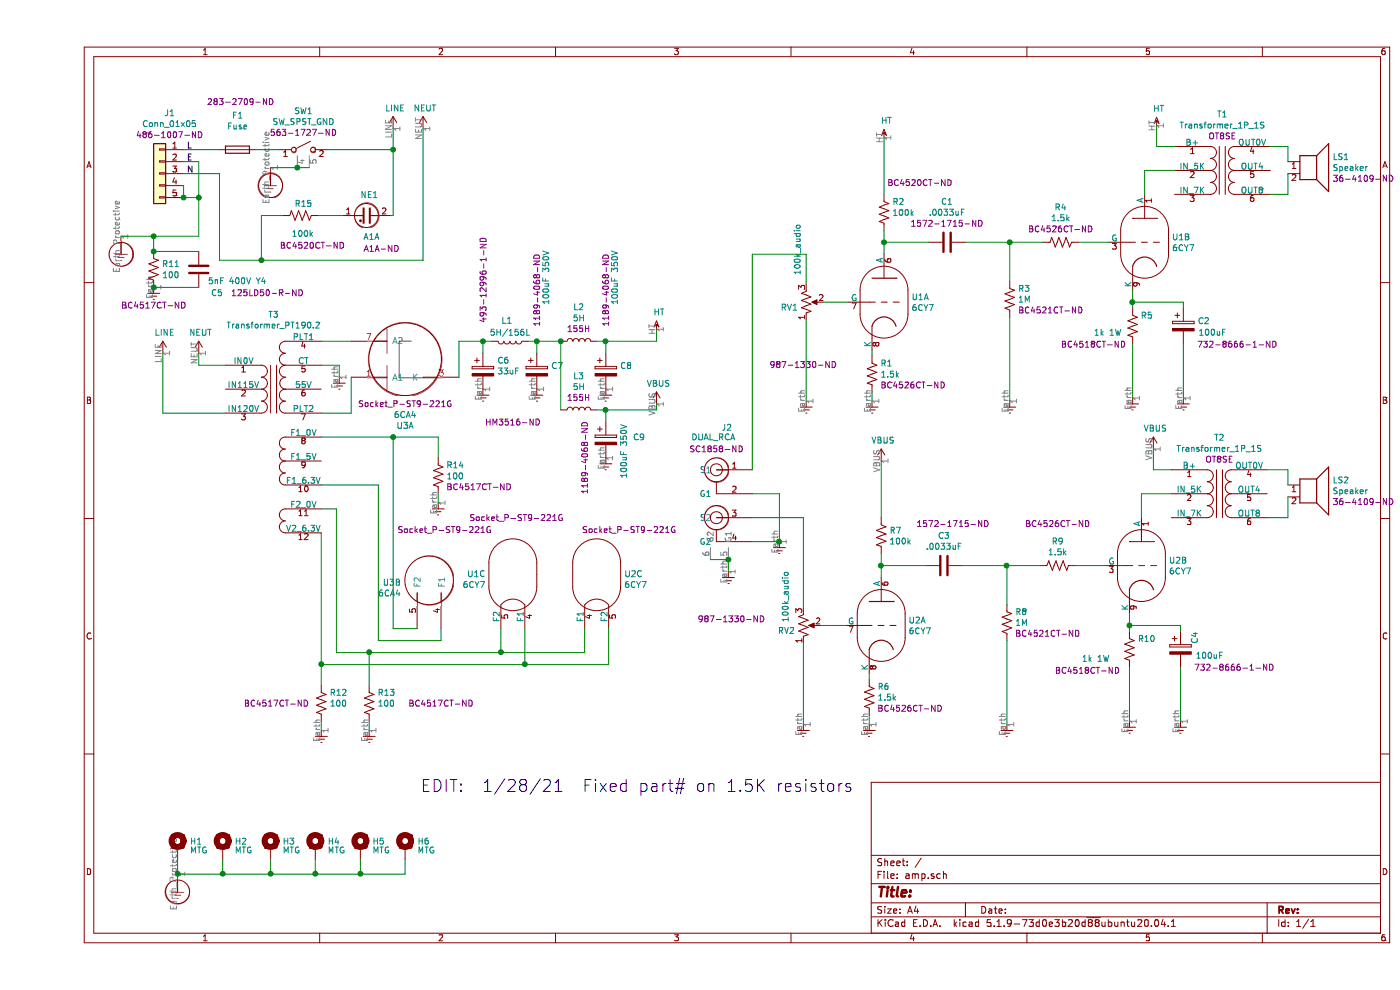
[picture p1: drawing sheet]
EESchema Schematic File Version 4
EELAYER 30 0
EELAYER END
$Descr A4 11693 8268
encoding utf-8
Sheet 1 1
Title ""
Date ""
Rev ""
Comp ""
Comment1 ""
Comment2 ""
Comment3 ""
Comment4 ""
$EndDescr
$Comp
L my_tubes:6CY7 U1
U 1 1
P 7075 2525
F 0 "U1" H 7303 2571 50  0000 L CNN
F 1 "6CY7" H 7303 2480 50  0000 L CNN
F 2 "Valve:Valve_Noval_P" H 7345 2125 50  0001 C CNN
F 3 "" H 7075 2525 50  0001 C CNN
	1    7075 2525
	1    0    0    -1  
$EndComp
$Comp
L my_tubes:6CY7 U1
U 3 1
P 3975 4800
F 0 "U1" H 4203 4808 50  0000 L CNN
F 1 "6CY7" H 4203 4717 50  0000 L CNN
F 2 "Valve:Valve_Noval_P" H 4245 4400 50  0001 C CNN
F 3 "" H 3975 4800 50  0001 C CNN
F 4 "Socket_P-ST9-221G" H 3550 5275 50  0000 L CNN "CatNo"
F 5 "AES" H 3975 4800 50  0001 C CNN "Vendor"
	3    3975 4800
	-1   0    0    -1  
$EndComp
$Comp
L Device:R_POT_US RV1
U 1 1
P 6425 2525
F 0 "RV1" H 6357 2571 50  0000 R CNN
F 1 "100k_audio" V 6350 2300 50  0000 R CNN
F 2 "POT:P260P-D1BS3CA" H 6425 2525 50  0001 C CNN
F 3 "~" H 6425 2525 50  0001 C CNN
F 4 "987-1330-ND" H 6400 3050 50  0000 C CNN "CatNo"
F 5 "DigiKey" H 6425 2525 50  0001 C CNN "Vendor"
	1    6425 2525
	1    0    0    1   
$EndComp
Wire Wire Line
	6575 2525 6775 2525
Wire Wire Line
	6425 2125 6425 2375
$Comp
L Device:R_US R1
U 1 1
P 6975 3125
F 0 "R1" H 7043 3216 50  0000 L CNN
F 1 "1.5k" H 7043 3125 50  0000 L CNN
F 2 "Resistor_THT:R_Axial_DIN0414_L11.9mm_D4.5mm_P15.24mm_Horizontal" V 7015 3115 50  0001 C CNN
F 3 "~" H 6975 3125 50  0001 C CNN
F 4 "BC4526CT-ND" H 7043 3034 50  0000 L CNN "CatNo"
F 5 "DigiKey" H 6975 3125 50  0001 C CNN "Vendor"
	1    6975 3125
	1    0    0    -1  
$EndComp
Wire Wire Line
	6975 2975 6975 2925
$Comp
L power:Earth #PWR03
U 1 1
P 6975 3350
F 0 "#PWR03" H 6975 3100 50  0001 C CNN
F 1 "Earth" H 6975 3200 50  0001 C CNN
F 2 "" H 6975 3350 50  0001 C CNN
F 3 "~" H 6975 3350 50  0001 C CNN
	1    6975 3350
	1    0    0    -1  
$EndComp
$Comp
L power:Earth #PWR02
U 1 1
P 6425 3350
F 0 "#PWR02" H 6425 3100 50  0001 C CNN
F 1 "Earth" H 6425 3200 50  0001 C CNN
F 2 "" H 6425 3350 50  0001 C CNN
F 3 "~" H 6425 3350 50  0001 C CNN
	1    6425 3350
	1    0    0    -1  
$EndComp
$Comp
L Device:R_US R2
U 1 1
P 7075 1775
F 0 "R2" H 7143 1866 50  0000 L CNN
F 1 "100k" H 7143 1775 50  0000 L CNN
F 2 "Resistor_THT:R_Axial_DIN0414_L11.9mm_D4.5mm_P15.24mm_Horizontal" V 7115 1765 50  0001 C CNN
F 3 "~" H 7075 1775 50  0001 C CNN
F 4 "BC4520CT-ND" H 7100 2025 50  0000 L CNN "CatNo"
F 5 "DigiKey" H 7075 1775 50  0001 C CNN "Vendor"
	1    7075 1775
	1    0    0    -1  
$EndComp
Wire Wire Line
	7075 1925 7075 2025
Wire Wire Line
	7075 1625 7075 1150
$Comp
L Device:C C1
U 1 1
P 7600 2025
F 0 "C1" V 7258 2025 50  0000 C CNN
F 1 ".0033uF" V 7349 2025 50  0000 C CNN
F 2 "Capacitor_THT:C_Axial_L17.0mm_D6.5mm_P20.00mm_Horizontal" H 7638 1875 50  0001 C CNN
F 3 "~" H 7600 2025 50  0001 C CNN
F 4 "1572-1715-ND" V 7440 2025 50  0000 C CNN "CatNo"
F 5 "DigiKey" V 7600 2025 50  0001 C CNN "Vendor"
	1    7600 2025
	0    1    1    0   
$EndComp
Wire Wire Line
	7450 2025 7075 2025
Connection ~ 7075 2025
Wire Wire Line
	7075 2025 7075 2125
$Comp
L Device:R_US R3
U 1 1
P 8125 2500
F 0 "R3" H 8193 2591 50  0000 L CNN
F 1 "1M" H 8193 2500 50  0000 L CNN
F 2 "Resistor_THT:R_Axial_DIN0414_L11.9mm_D4.5mm_P15.24mm_Horizontal" V 8165 2490 50  0001 C CNN
F 3 "~" H 8125 2500 50  0001 C CNN
F 4 "BC4521CT-ND" H 8193 2409 50  0000 L CNN "CatNo"
F 5 "DigiKey" H 8125 2500 50  0001 C CNN "Vendor"
	1    8125 2500
	1    0    0    -1  
$EndComp
$Comp
L Device:R_US R4
U 1 1
P 8550 2025
F 0 "R4" V 8255 2025 50  0000 C CNN
F 1 "1.5k" V 8346 2025 50  0000 C CNN
F 2 "Resistor_THT:R_Axial_DIN0414_L11.9mm_D4.5mm_P15.24mm_Horizontal" V 8590 2015 50  0001 C CNN
F 3 "~" H 8550 2025 50  0001 C CNN
F 4 "BC4526CT-ND" V 8437 2025 50  0000 C CNN "CatNo"
F 5 "DigiKey" V 8550 2025 50  0001 C CNN "Vendor"
	1    8550 2025
	0    1    1    0   
$EndComp
Wire Wire Line
	7750 2025 8125 2025
Wire Wire Line
	8125 2350 8125 2025
Connection ~ 8125 2025
Wire Wire Line
	8125 2025 8400 2025
Wire Wire Line
	8125 2650 8125 3350
$Comp
L power:Earth #PWR05
U 1 1
P 8125 3350
F 0 "#PWR05" H 8125 3100 50  0001 C CNN
F 1 "Earth" H 8125 3200 50  0001 C CNN
F 2 "" H 8125 3350 50  0001 C CNN
F 3 "~" H 8125 3350 50  0001 C CNN
	1    8125 3350
	1    0    0    -1  
$EndComp
Wire Wire Line
	8950 2025 8700 2025
$Comp
L Device:R_US R5
U 1 1
P 9150 2725
F 0 "R5" H 9218 2816 50  0000 L CNN
F 1 "1k 1W" H 8825 2675 50  0000 L CNN
F 2 "Resistor_THT:R_Axial_DIN0414_L11.9mm_D4.5mm_P15.24mm_Horizontal" V 9190 2715 50  0001 C CNN
F 3 "~" H 9150 2725 50  0001 C CNN
F 4 "BC4518CT-ND" H 8550 2575 50  0000 L CNN "CatNo"
F 5 "DigiKey" H 9150 2725 50  0001 C CNN "Vendor"
	1    9150 2725
	1    0    0    -1  
$EndComp
Wire Wire Line
	9150 2575 9150 2525
$Comp
L power:Earth #PWR06
U 1 1
P 9150 3325
F 0 "#PWR06" H 9150 3075 50  0001 C CNN
F 1 "Earth" H 9150 3175 50  0001 C CNN
F 2 "" H 9150 3325 50  0001 C CNN
F 3 "~" H 9150 3325 50  0001 C CNN
	1    9150 3325
	1    0    0    -1  
$EndComp
Wire Wire Line
	9150 3325 9150 2875
Wire Wire Line
	6425 3350 6425 2675
Wire Wire Line
	6975 3350 6975 3275
Wire Wire Line
	9575 2575 9575 2525
Wire Wire Line
	9575 2525 9150 2525
Connection ~ 9150 2525
Wire Wire Line
	9150 2525 9150 2425
$Comp
L power:Earth #PWR07
U 1 1
P 9575 3325
F 0 "#PWR07" H 9575 3075 50  0001 C CNN
F 1 "Earth" H 9575 3175 50  0001 C CNN
F 2 "" H 9575 3325 50  0001 C CNN
F 3 "~" H 9575 3325 50  0001 C CNN
	1    9575 3325
	1    0    0    -1  
$EndComp
Wire Wire Line
	9575 3325 9575 2875
$Comp
L my_tubes:Transformer_1P_SS T1
U 1 1
P 9900 1425
F 0 "T1" H 9900 1896 50  0000 C CNN
F 1 "Transformer_1P_1S" H 9900 1805 50  0000 C CNN
F 2 "OT8SE:OT8SE" H 9900 1425 50  0001 C CNN
F 3 "~" H 9900 1425 50  0001 C CNN
F 4 "OT8SE" H 9900 1714 50  0000 C CNN "CatNo"
	1    9900 1425
	1    0    0    -1  
$EndComp
Wire Wire Line
	9500 1225 9350 1225
Wire Wire Line
	9350 1225 9350 1050
$Comp
L power:HT #PWR08
U 1 1
P 9350 1050
F 0 "#PWR08" H 9350 1170 50  0001 C CNN
F 1 "HT" H 9370 1193 50  0000 C CNN
F 2 "" H 9350 1050 50  0001 C CNN
F 3 "" H 9350 1050 50  0001 C CNN
	1    9350 1050
	1    0    0    -1  
$EndComp
$Comp
L power:HT #PWR04
U 1 1
P 7075 1150
F 0 "#PWR04" H 7075 1270 50  0001 C CNN
F 1 "HT" H 7095 1293 50  0000 C CNN
F 2 "" H 7075 1150 50  0001 C CNN
F 3 "" H 7075 1150 50  0001 C CNN
	1    7075 1150
	1    0    0    -1  
$EndComp
$Comp
L Device:Speaker LS1
U 1 1
P 10650 1350
F 0 "LS1" H 10820 1391 50  0000 L CNN
F 1 "Speaker" H 10820 1300 50  0000 L CNN
F 2 "BindingPost:Keystone_4109" H 10650 1150 50  0001 C CNN
F 3 "~" H 10640 1300 50  0001 C CNN
F 4 "36-4109-ND" H 10820 1209 50  0000 L CNN "CatNo"
F 5 "DigiKey" H 10650 1350 50  0001 C CNN "Vendor"
	1    10650 1350
	1    0    0    -1  
$EndComp
Wire Wire Line
	10300 1225 10450 1225
Wire Wire Line
	10450 1225 10450 1350
Wire Wire Line
	10300 1625 10450 1625
Wire Wire Line
	10450 1625 10450 1450
$Comp
L my_tubes:6CY7 U1
U 2 1
P 9250 2025
F 0 "U1" H 9478 2071 50  0000 L CNN
F 1 "6CY7" H 9478 1980 50  0000 L CNN
F 2 "Valve:Valve_Noval_P" H 9520 1625 50  0001 C CNN
F 3 "" H 9250 2025 50  0001 C CNN
	2    9250 2025
	1    0    0    -1  
$EndComp
Wire Wire Line
	9250 1625 9250 1425
Wire Wire Line
	9250 1425 9500 1425
$Comp
L my_tubes:6CY7 U2
U 1 1
P 7050 5225
F 0 "U2" H 7278 5271 50  0000 L CNN
F 1 "6CY7" H 7278 5180 50  0000 L CNN
F 2 "Valve:Valve_Noval_P" H 7320 4825 50  0001 C CNN
F 3 "" H 7050 5225 50  0001 C CNN
	1    7050 5225
	1    0    0    -1  
$EndComp
$Comp
L Device:R_POT_US RV2
U 1 1
P 6400 5225
F 0 "RV2" H 6332 5271 50  0000 R CNN
F 1 "100k_audio" V 6250 5200 50  0000 R CNN
F 2 "POT:P260P-D1BS3CA" H 6400 5225 50  0001 C CNN
F 3 "~" H 6400 5225 50  0001 C CNN
F 4 "987-1330-ND" H 5800 5175 50  0000 C CNN "CatNo"
F 5 "DigiKey" H 6400 5225 50  0001 C CNN "Vendor"
	1    6400 5225
	1    0    0    1   
$EndComp
Wire Wire Line
	6550 5225 6750 5225
$Comp
L Device:R_US R6
U 1 1
P 6950 5825
F 0 "R6" H 7018 5916 50  0000 L CNN
F 1 "1.5k" H 7018 5825 50  0000 L CNN
F 2 "Resistor_THT:R_Axial_DIN0414_L11.9mm_D4.5mm_P15.24mm_Horizontal" V 6990 5815 50  0001 C CNN
F 3 "~" H 6950 5825 50  0001 C CNN
F 4 "BC4526CT-ND" H 7018 5734 50  0000 L CNN "CatNo"
F 5 "DigiKey" H 6950 5825 50  0001 C CNN "Vendor"
	1    6950 5825
	1    0    0    -1  
$EndComp
Wire Wire Line
	6950 5675 6950 5625
$Comp
L power:Earth #PWR011
U 1 1
P 6950 6050
F 0 "#PWR011" H 6950 5800 50  0001 C CNN
F 1 "Earth" H 6950 5900 50  0001 C CNN
F 2 "" H 6950 6050 50  0001 C CNN
F 3 "~" H 6950 6050 50  0001 C CNN
	1    6950 6050
	1    0    0    -1  
$EndComp
$Comp
L power:Earth #PWR010
U 1 1
P 6400 6050
F 0 "#PWR010" H 6400 5800 50  0001 C CNN
F 1 "Earth" H 6400 5900 50  0001 C CNN
F 2 "" H 6400 6050 50  0001 C CNN
F 3 "~" H 6400 6050 50  0001 C CNN
	1    6400 6050
	1    0    0    -1  
$EndComp
$Comp
L Device:R_US R7
U 1 1
P 7050 4475
F 0 "R7" H 7118 4521 50  0000 L CNN
F 1 "100k" H 7118 4430 50  0000 L CNN
F 2 "Resistor_THT:R_Axial_DIN0414_L11.9mm_D4.5mm_P15.24mm_Horizontal" V 7090 4465 50  0001 C CNN
F 3 "~" H 7050 4475 50  0001 C CNN
F 4 "BC4520CT-ND" H 7050 4475 50  0001 C CNN "CatNo"
	1    7050 4475
	1    0    0    -1  
$EndComp
Wire Wire Line
	7050 4625 7050 4725
Wire Wire Line
	7050 4325 7050 3850
$Comp
L Device:C C3
U 1 1
P 7575 4725
F 0 "C3" V 7323 4725 50  0000 C CNN
F 1 ".0033uF" V 7414 4725 50  0000 C CNN
F 2 "Capacitor_THT:C_Axial_L17.0mm_D6.5mm_P20.00mm_Horizontal" H 7613 4575 50  0001 C CNN
F 3 "~" H 7575 4725 50  0001 C CNN
F 4 "1572-1715-ND" V 7225 4800 50  0000 C CNN "CatNo"
F 5 "DigiKey" V 7575 4725 50  0001 C CNN "Vendor"
	1    7575 4725
	0    1    1    0   
$EndComp
Wire Wire Line
	7425 4725 7050 4725
Connection ~ 7050 4725
Wire Wire Line
	7050 4725 7050 4825
$Comp
L Device:R_US R8
U 1 1
P 8100 5200
F 0 "R8" H 8168 5291 50  0000 L CNN
F 1 "1M" H 8168 5200 50  0000 L CNN
F 2 "Resistor_THT:R_Axial_DIN0414_L11.9mm_D4.5mm_P15.24mm_Horizontal" V 8140 5190 50  0001 C CNN
F 3 "~" H 8100 5200 50  0001 C CNN
F 4 "BC4521CT-ND" H 8168 5109 50  0000 L CNN "CatNo"
F 5 "DigiKey" H 8100 5200 50  0001 C CNN "Vendor"
	1    8100 5200
	1    0    0    -1  
$EndComp
$Comp
L Device:R_US R9
U 1 1
P 8525 4725
F 0 "R9" V 8320 4725 50  0000 C CNN
F 1 "1.5k" V 8411 4725 50  0000 C CNN
F 2 "Resistor_THT:R_Axial_DIN0414_L11.9mm_D4.5mm_P15.24mm_Horizontal" V 8565 4715 50  0001 C CNN
F 3 "~" H 8525 4725 50  0001 C CNN
F 4 "BC4526CT-ND" V 8175 4725 50  0000 C CNN "CatNo"
	1    8525 4725
	0    1    1    0   
$EndComp
Wire Wire Line
	7725 4725 8100 4725
Wire Wire Line
	8100 5050 8100 4725
Connection ~ 8100 4725
Wire Wire Line
	8100 4725 8375 4725
Wire Wire Line
	8100 5350 8100 6050
$Comp
L power:Earth #PWR013
U 1 1
P 8100 6050
F 0 "#PWR013" H 8100 5800 50  0001 C CNN
F 1 "Earth" H 8100 5900 50  0001 C CNN
F 2 "" H 8100 6050 50  0001 C CNN
F 3 "~" H 8100 6050 50  0001 C CNN
	1    8100 6050
	1    0    0    -1  
$EndComp
Wire Wire Line
	8925 4725 8675 4725
$Comp
L Device:R_US R10
U 1 1
P 9125 5425
F 0 "R10" H 9193 5516 50  0000 L CNN
F 1 "1k 1W" H 8725 5350 50  0000 L CNN
F 2 "Resistor_THT:R_Axial_DIN0414_L11.9mm_D4.5mm_P15.24mm_Horizontal" V 9165 5415 50  0001 C CNN
F 3 "~" H 9125 5425 50  0001 C CNN
F 4 "BC4518CT-ND" H 8500 5250 50  0000 L CNN "CatNo"
F 5 "DigiKey" H 9125 5425 50  0001 C CNN "Vendor"
	1    9125 5425
	1    0    0    -1  
$EndComp
Wire Wire Line
	9125 5275 9125 5225
$Comp
L power:Earth #PWR014
U 1 1
P 9125 6025
F 0 "#PWR014" H 9125 5775 50  0001 C CNN
F 1 "Earth" H 9125 5875 50  0001 C CNN
F 2 "" H 9125 6025 50  0001 C CNN
F 3 "~" H 9125 6025 50  0001 C CNN
	1    9125 6025
	1    0    0    -1  
$EndComp
Wire Wire Line
	9125 6025 9125 5575
Wire Wire Line
	6400 6050 6400 5375
Wire Wire Line
	6950 6050 6950 5975
Wire Wire Line
	9550 5275 9550 5225
Wire Wire Line
	9550 5225 9125 5225
Connection ~ 9125 5225
Wire Wire Line
	9125 5225 9125 5125
$Comp
L power:Earth #PWR016
U 1 1
P 9550 6025
F 0 "#PWR016" H 9550 5775 50  0001 C CNN
F 1 "Earth" H 9550 5875 50  0001 C CNN
F 2 "" H 9550 6025 50  0001 C CNN
F 3 "~" H 9550 6025 50  0001 C CNN
	1    9550 6025
	1    0    0    -1  
$EndComp
Wire Wire Line
	9550 6025 9550 5575
$Comp
L my_tubes:Transformer_1P_SS T2
U 1 1
P 9875 4125
F 0 "T2" H 9875 4596 50  0000 C CNN
F 1 "Transformer_1P_1S" H 9875 4505 50  0000 C CNN
F 2 "OT8SE:OT8SE" H 9875 4125 50  0001 C CNN
F 3 "~" H 9875 4125 50  0001 C CNN
F 4 "OT8SE" H 9875 4414 50  0000 C CNN "CatNo"
	1    9875 4125
	1    0    0    -1  
$EndComp
Wire Wire Line
	9475 3925 9325 3925
Wire Wire Line
	9325 3925 9325 3750
$Comp
L Device:Speaker LS2
U 1 1
P 10650 4050
F 0 "LS2" H 10820 4091 50  0000 L CNN
F 1 "Speaker" H 10820 4000 50  0000 L CNN
F 2 "BindingPost:Keystone_4109" H 10650 3850 50  0001 C CNN
F 3 "~" H 10640 4000 50  0001 C CNN
F 4 "36-4109-ND" H 10820 3909 50  0000 L CNN "CatNo"
F 5 "DigiKey" H 10650 4050 50  0001 C CNN "Vendor"
	1    10650 4050
	1    0    0    -1  
$EndComp
Wire Wire Line
	10275 3925 10450 3925
Wire Wire Line
	10450 3925 10450 4050
Wire Wire Line
	10275 4325 10450 4325
Wire Wire Line
	10450 4325 10450 4150
$Comp
L my_tubes:6CY7 U2
U 2 1
P 9225 4725
F 0 "U2" H 9453 4771 50  0000 L CNN
F 1 "6CY7" H 9453 4680 50  0000 L CNN
F 2 "Valve:Valve_Noval_P" H 9495 4325 50  0001 C CNN
F 3 "" H 9225 4725 50  0001 C CNN
	2    9225 4725
	1    0    0    -1  
$EndComp
Wire Wire Line
	9225 4325 9225 4125
Wire Wire Line
	9225 4125 9475 4125
$Comp
L my_tubes:6CY7 U2
U 3 1
P 4675 4800
F 0 "U2" H 4903 4808 50  0000 L CNN
F 1 "6CY7" H 4903 4717 50  0000 L CNN
F 2 "Valve:Valve_Noval_P" H 4945 4400 50  0001 C CNN
F 3 "" H 4675 4800 50  0001 C CNN
F 4 "Socket_P-ST9-221G" H 4550 5175 50  0000 L CNN "CatNo"
F 5 "AES" H 4675 4800 50  0001 C CNN "Vendor"
	3    4675 4800
	1    0    0    -1  
$EndComp
$Comp
L power:VBUS #PWR028
U 1 1
P 7050 3850
F 0 "#PWR028" H 7050 3700 50  0001 C CNN
F 1 "VBUS" H 7065 4023 50  0000 C CNN
F 2 "" H 7050 3850 50  0001 C CNN
F 3 "" H 7050 3850 50  0001 C CNN
	1    7050 3850
	1    0    0    -1  
$EndComp
$Comp
L power:VBUS #PWR029
U 1 1
P 9325 3750
F 0 "#PWR029" H 9325 3600 50  0001 C CNN
F 1 "VBUS" H 9340 3923 50  0000 C CNN
F 2 "" H 9325 3750 50  0001 C CNN
F 3 "" H 9325 3750 50  0001 C CNN
	1    9325 3750
	1    0    0    -1  
$EndComp
$Comp
L my_tubes:6CA4 U3
U 1 1
P 2525 3150
F 0 "U3" H 3075 3559 50  0000 C CNN
F 1 "6CA4" H 3075 3468 50  0000 C CNN
F 2 "Valve:Valve_Noval_P" H 2625 3150 50  0001 C CNN
F 3 "" H 2625 3150 50  0001 C CNN
F 4 "Socket_P-ST9-221G" H 3075 3377 50  0000 C CNN "CatNo"
F 5 "AES" H 2525 3150 50  0001 C CNN "Vendor"
	1    2525 3150
	1    0    0    1   
$EndComp
$Comp
L my_tubes:6CA4 U3
U 2 1
P 3775 5050
F 0 "U3" H 4509 5236 50  0000 L CNN
F 1 "6CA4" H 4509 5145 50  0000 L CNN
F 2 "Valve:Valve_Noval_P" H 3875 5050 50  0001 C CNN
F 3 "" H 3875 5050 50  0001 C CNN
F 4 "Socket_P-ST9-221G" H 3750 5675 50  0000 L CNN "CatNo"
	2    3775 5050
	-1   0    0    -1  
$EndComp
$Comp
L Device:L L1
U 1 1
P 3950 2850
F 0 "L1" V 3775 2825 50  0000 C CNN
F 1 "5H/156L" V 3875 2850 50  0000 C CNN
F 2 "Hammond-L:156L" H 3950 2850 50  0001 C CNN
F 3 "~" H 3950 2850 50  0001 C CNN
F 4 "HM3516-ND" V 4625 2875 50  0000 C CNN "CatNo"
F 5 "DigiKey" V 3950 2850 50  0001 C CNN "Vendor"
	1    3950 2850
	0    1    1    0   
$EndComp
Wire Wire Line
	3725 2950 3725 2850
Wire Wire Line
	3725 2850 3800 2850
Wire Wire Line
	4100 2850 4175 2850
Wire Wire Line
	4175 2850 4175 2950
$Comp
L Device:L L2
U 1 1
P 4525 2850
F 0 "L2" V 4806 2850 50  0000 C CNN
F 1 "5H" V 4715 2850 50  0000 C CNN
F 2 "Hammond-L:155H" H 4525 2850 50  0001 C CNN
F 3 "~" H 4525 2850 50  0001 C CNN
F 4 "155H" V 4624 2850 50  0000 C CNN "CatNo"
	1    4525 2850
	0    -1   -1   0   
$EndComp
Wire Wire Line
	4675 2850 4750 2850
Wire Wire Line
	4750 2850 4750 2950
$Comp
L Device:L L3
U 1 1
P 4525 3425
F 0 "L3" V 4806 3425 50  0000 C CNN
F 1 "5H" V 4715 3425 50  0000 C CNN
F 2 "Hammond-L:155H" H 4525 3425 50  0001 C CNN
F 3 "~" H 4525 3425 50  0001 C CNN
F 4 "155H" V 4624 3425 50  0000 C CNN "CatNo"
	1    4525 3425
	0    -1   -1   0   
$EndComp
Wire Wire Line
	4675 3425 4750 3425
Wire Wire Line
	4750 3425 4750 3525
Wire Wire Line
	4175 2850 4375 2850
Connection ~ 4175 2850
Wire Wire Line
	4375 2850 4375 3425
Connection ~ 4375 2850
$Comp
L power:Earth #PWR023
U 1 1
P 4750 3250
F 0 "#PWR023" H 4750 3000 50  0001 C CNN
F 1 "Earth" H 4750 3100 50  0001 C CNN
F 2 "" H 4750 3250 50  0001 C CNN
F 3 "~" H 4750 3250 50  0001 C CNN
	1    4750 3250
	1    0    0    -1  
$EndComp
$Comp
L power:Earth #PWR024
U 1 1
P 4750 3825
F 0 "#PWR024" H 4750 3575 50  0001 C CNN
F 1 "Earth" H 4750 3675 50  0001 C CNN
F 2 "" H 4750 3825 50  0001 C CNN
F 3 "~" H 4750 3825 50  0001 C CNN
	1    4750 3825
	1    0    0    -1  
$EndComp
$Comp
L power:Earth #PWR022
U 1 1
P 4175 3250
F 0 "#PWR022" H 4175 3000 50  0001 C CNN
F 1 "Earth" H 4175 3100 50  0001 C CNN
F 2 "" H 4175 3250 50  0001 C CNN
F 3 "~" H 4175 3250 50  0001 C CNN
	1    4175 3250
	1    0    0    -1  
$EndComp
$Comp
L power:Earth #PWR021
U 1 1
P 3725 3250
F 0 "#PWR021" H 3725 3000 50  0001 C CNN
F 1 "Earth" H 3725 3100 50  0001 C CNN
F 2 "" H 3725 3250 50  0001 C CNN
F 3 "~" H 3725 3250 50  0001 C CNN
	1    3725 3250
	1    0    0    -1  
$EndComp
Wire Wire Line
	3525 2850 3725 2850
Connection ~ 3725 2850
$Comp
L power:HT #PWR025
U 1 1
P 5175 2750
F 0 "#PWR025" H 5175 2870 50  0001 C CNN
F 1 "HT" H 5195 2893 50  0000 C CNN
F 2 "" H 5175 2750 50  0001 C CNN
F 3 "" H 5175 2750 50  0001 C CNN
	1    5175 2750
	1    0    0    -1  
$EndComp
Wire Wire Line
	5175 2750 5175 2850
Wire Wire Line
	5175 2850 4750 2850
Connection ~ 4750 2850
$Comp
L power:VBUS #PWR026
U 1 1
P 5175 3375
F 0 "#PWR026" H 5175 3225 50  0001 C CNN
F 1 "VBUS" H 5190 3548 50  0000 C CNN
F 2 "" H 5175 3375 50  0001 C CNN
F 3 "" H 5175 3375 50  0001 C CNN
	1    5175 3375
	1    0    0    -1  
$EndComp
Wire Wire Line
	5175 3425 5175 3375
Wire Wire Line
	4775 5550 4775 5250
Wire Wire Line
	2500 5450 2775 5450
Wire Wire Line
	4575 5450 4575 5250
Wire Wire Line
	4075 5250 4075 5550
Connection ~ 4075 5550
Wire Wire Line
	4075 5550 4775 5550
Wire Wire Line
	3875 5250 3875 5450
Connection ~ 3875 5450
Wire Wire Line
	3875 5450 4575 5450
$Comp
L Device:R_US R12
U 1 1
P 2375 5875
F 0 "R12" H 2443 5966 50  0000 L CNN
F 1 "100" H 2443 5875 50  0000 L CNN
F 2 "Resistor_THT:R_Axial_DIN0414_L11.9mm_D4.5mm_P15.24mm_Horizontal" V 2415 5865 50  0001 C CNN
F 3 "~" H 2375 5875 50  0001 C CNN
F 4 "BC4517CT-ND" H 1725 5875 50  0000 L CNN "CatNo"
F 5 "DigiKey" H 2375 5875 50  0001 C CNN "Vendor"
	1    2375 5875
	1    0    0    -1  
$EndComp
$Comp
L power:Earth #PWR017
U 1 1
P 2375 6100
F 0 "#PWR017" H 2375 5850 50  0001 C CNN
F 1 "Earth" H 2375 5950 50  0001 C CNN
F 2 "" H 2375 6100 50  0001 C CNN
F 3 "~" H 2375 6100 50  0001 C CNN
	1    2375 6100
	1    0    0    -1  
$EndComp
Wire Wire Line
	2375 6100 2375 6025
$Comp
L Device:R_US R13
U 1 1
P 2775 5875
F 0 "R13" H 2843 5966 50  0000 L CNN
F 1 "100" H 2843 5875 50  0000 L CNN
F 2 "Resistor_THT:R_Axial_DIN0414_L11.9mm_D4.5mm_P15.24mm_Horizontal" V 2815 5865 50  0001 C CNN
F 3 "~" H 2775 5875 50  0001 C CNN
F 4 "BC4517CT-ND" H 3100 5875 50  0000 L CNN "CatNo"
	1    2775 5875
	1    0    0    -1  
$EndComp
$Comp
L power:Earth #PWR019
U 1 1
P 2775 6100
F 0 "#PWR019" H 2775 5850 50  0001 C CNN
F 1 "Earth" H 2775 5950 50  0001 C CNN
F 2 "" H 2775 6100 50  0001 C CNN
F 3 "~" H 2775 6100 50  0001 C CNN
	1    2775 6100
	1    0    0    -1  
$EndComp
Wire Wire Line
	2775 6100 2775 6025
Wire Wire Line
	2775 5725 2775 5450
Connection ~ 2775 5450
Wire Wire Line
	2375 5725 2375 5550
$Comp
L Device:Lamp_Neon NE1
U 1 1
P 2750 1800
F 0 "NE1" V 2575 1750 50  0000 L CNN
F 1 "A1A" V 2925 1775 50  0000 L CNN
F 2 "neon:A1A" V 2750 1900 50  0001 C CNN
F 3 "~" V 2750 1900 50  0001 C CNN
F 4 "A1A-ND" V 3025 1775 50  0000 L CNN "CatNo"
F 5 "DigiKey" H 2750 1800 50  0001 C CNN "Vendor"
	1    2750 1800
	0    1    1    0   
$EndComp
$Comp
L Device:Fuse F1
U 1 1
P 1675 1250
F 0 "F1" V 1388 1250 50  0000 C CNN
F 1 "Fuse" V 1479 1250 50  0000 C CNN
F 2 "HBH_fuse_holder:HBH-I-R" V 1605 1250 50  0001 C CNN
F 3 "~" H 1675 1250 50  0001 C CNN
F 4 "283-2709-ND" V 1275 1275 50  0000 C CNN "CatNo"
F 5 "DigiKey" V 1675 1250 50  0001 C CNN "Vendor"
	1    1675 1250
	0    1    1    0   
$EndComp
Wire Wire Line
	2425 1250 2975 1250
Wire Wire Line
	1525 2175 1525 1450
Wire Wire Line
	1525 1450 1225 1450
Wire Wire Line
	1225 1250 1525 1250
Wire Wire Line
	1225 1350 1350 1350
$Comp
L power:LINE #PWR018
U 1 1
P 2975 1075
F 0 "#PWR018" H 2975 925 50  0001 C CNN
F 1 "LINE" H 2990 1248 50  0000 C CNN
F 2 "" H 2975 1075 50  0001 C CNN
F 3 "" H 2975 1075 50  0001 C CNN
	1    2975 1075
	1    0    0    -1  
$EndComp
Wire Wire Line
	2975 1075 2975 1250
$Comp
L power:NEUT #PWR020
U 1 1
P 3225 1075
F 0 "#PWR020" H 3225 925 50  0001 C CNN
F 1 "NEUT" H 3240 1248 50  0000 C CNN
F 2 "" H 3225 1075 50  0001 C CNN
F 3 "" H 3225 1075 50  0001 C CNN
	1    3225 1075
	1    0    0    -1  
$EndComp
Wire Wire Line
	3225 1075 3225 2175
Wire Wire Line
	1575 3050 1350 3050
Wire Wire Line
	1350 3050 1350 2950
Wire Wire Line
	1575 3450 1050 3450
Wire Wire Line
	1050 3450 1050 2950
$Comp
L power:LINE #PWR09
U 1 1
P 1050 2950
F 0 "#PWR09" H 1050 2800 50  0001 C CNN
F 1 "LINE" H 1065 3123 50  0000 C CNN
F 2 "" H 1050 2950 50  0001 C CNN
F 3 "" H 1050 2950 50  0001 C CNN
	1    1050 2950
	1    0    0    -1  
$EndComp
$Comp
L power:NEUT #PWR012
U 1 1
P 1350 2950
F 0 "#PWR012" H 1350 2800 50  0001 C CNN
F 1 "NEUT" H 1365 3123 50  0000 C CNN
F 2 "" H 1350 2950 50  0001 C CNN
F 3 "" H 1350 2950 50  0001 C CNN
	1    1350 2950
	1    0    0    -1  
$EndComp
$Comp
L Device:C C5
U 1 1
P 1350 2250
F 0 "C5" H 1250 2450 50  0000 R CNN
F 1 "5nF 400V Y4" H 1275 2350 50  0000 R CNN
F 2 "Capacitor_THT:C_Disc_D11.0mm_W5.0mm_P10.00mm" H 1388 2100 50  0001 C CNN
F 3 "~" H 1350 2250 50  0001 C CNN
F 4 "125LD50-R-ND" H 775 2450 50  0000 C CNN "CatNo"
F 5 "DigiKey" H 1350 2250 50  0001 C CNN "Vendor"
	1    1350 2250
	-1   0    0    1   
$EndComp
$Comp
L Device:R_US R11
U 1 1
P 975 2250
F 0 "R11" H 1043 2296 50  0000 L CNN
F 1 "100" H 1043 2205 50  0000 L CNN
F 2 "Resistor_THT:R_Axial_DIN0414_L11.9mm_D4.5mm_P15.24mm_Horizontal" V 1015 2240 50  0001 C CNN
F 3 "~" H 975 2250 50  0001 C CNN
F 4 "BC4517CT-ND" H 975 1950 50  0000 C CNN "CatNo"
F 5 "DigiKey" H 975 2250 50  0001 C CNN "Vendor"
	1    975  2250
	1    0    0    -1  
$EndComp
Wire Wire Line
	975  2100 1350 2100
Wire Wire Line
	1350 1975 975  1975
Wire Wire Line
	975  1975 975  2100
Connection ~ 975  2100
Wire Wire Line
	1350 2400 975  2400
$Comp
L power:Earth #PWR01
U 1 1
P 975 2400
F 0 "#PWR01" H 975 2150 50  0001 C CNN
F 1 "Earth" H 975 2250 50  0001 C CNN
F 2 "" H 975 2400 50  0001 C CNN
F 3 "~" H 975 2400 50  0001 C CNN
	1    975  2400
	1    0    0    -1  
$EndComp
Connection ~ 975  2400
Text Label 1250 1250 0    50   ~ 0
L
Text Label 1250 1450 0    50   ~ 0
N
Text Label 1250 1350 0    50   ~ 0
E
Wire Wire Line
	1825 1250 2025 1250
$Comp
L my_tubes:DUAL_RCA J2
U 1 1
P 5975 3925
F 0 "J2" H 6188 4280 50  0000 C CNN
F 1 "DUAL_RCA" H 6300 4200 50  0000 C CNN
F 2 "RCA_jack:PJRAS2X1S01AUX" H 5975 3925 50  0001 C CNN
F 3 "" H 5975 3925 50  0001 C CNN
F 4 "SC1858-ND" H 6275 4100 50  0000 C CNN "CatNo"
F 5 "DigiKey" H 5975 3925 50  0001 C CNN "Vendor"
	1    5975 3925
	-1   0    0    -1  
$EndComp
Wire Wire Line
	5975 3925 5975 2125
Wire Wire Line
	5975 2125 6425 2125
Wire Wire Line
	5975 4325 6400 4325
Wire Wire Line
	6400 4325 6400 5075
Wire Wire Line
	5975 4125 6200 4125
Wire Wire Line
	6200 4125 6200 4525
Wire Wire Line
	6200 4525 5975 4525
$Comp
L power:Earth #PWR027
U 1 1
P 6200 4525
F 0 "#PWR027" H 6200 4275 50  0001 C CNN
F 1 "Earth" H 6200 4375 50  0001 C CNN
F 2 "" H 6200 4525 50  0001 C CNN
F 3 "~" H 6200 4525 50  0001 C CNN
	1    6200 4525
	1    0    0    -1  
$EndComp
Connection ~ 6200 4525
$Comp
L Device:CP C6
U 1 1
P 3725 3100
F 0 "C6" H 3843 3191 50  0000 L CNN
F 1 "33uF" H 3843 3100 50  0000 L CNN
F 2 "Capacitor_THT:CP_Radial_D12.5mm_P5.00mm" H 3763 2950 50  0001 C CNN
F 3 "~" H 3725 3100 50  0001 C CNN
F 4 "493-12996-1-ND" V 3725 3500 50  0000 L CNN "CatNo"
F 5 "DigiKey" H 3725 3100 50  0001 C CNN "Vendor"
	1    3725 3100
	1    0    0    -1  
$EndComp
$Comp
L Device:CP C7
U 1 1
P 4175 3100
F 0 "C7" H 4293 3146 50  0000 L CNN
F 1 "100uF 350V" V 4250 3650 50  0000 L CNN
F 2 "Capacitor_THT:CP_Radial_D18.0mm_P7.50mm" H 4213 2950 50  0001 C CNN
F 3 "~" H 4175 3100 50  0001 C CNN
F 4 "1189-4068-ND" V 4175 3775 50  0000 C CNN "CatNo"
F 5 "DigiKey" H 4175 3100 50  0001 C CNN "Vendor"
	1    4175 3100
	1    0    0    -1  
$EndComp
$Comp
L Device:CP C8
U 1 1
P 4750 3100
F 0 "C8" H 4868 3146 50  0000 L CNN
F 1 "100uF 350V" V 4825 3650 50  0000 L CNN
F 2 "Capacitor_THT:CP_Radial_D18.0mm_P7.50mm" H 4788 2950 50  0001 C CNN
F 3 "~" H 4750 3100 50  0001 C CNN
F 4 "1189-4068-ND" V 4750 3775 50  0000 C CNN "CatNo"
F 5 "DigiKey" H 4750 3100 50  0001 C CNN "Vendor"
	1    4750 3100
	1    0    0    -1  
$EndComp
$Comp
L Device:CP C9
U 1 1
P 4750 3675
F 0 "C9" H 4975 3700 50  0000 L CNN
F 1 "100uF 350V" V 4900 3350 50  0000 L CNN
F 2 "Capacitor_THT:CP_Radial_D18.0mm_P7.50mm" H 4788 3525 50  0001 C CNN
F 3 "~" H 4750 3675 50  0001 C CNN
F 4 "1189-4068-ND" V 4575 3525 50  0000 C CNN "CatNo"
F 5 "DigiKey" H 4750 3675 50  0001 C CNN "Vendor"
	1    4750 3675
	1    0    0    -1  
$EndComp
$Comp
L Device:CP C2
U 1 1
P 9575 2725
F 0 "C2" H 9693 2771 50  0000 L CNN
F 1 "100uF" H 9700 2675 50  0000 L CNN
F 2 "Capacitor_THT:CP_Radial_D8.0mm_P3.50mm" H 9613 2575 50  0001 C CNN
F 3 "~" H 9575 2725 50  0001 C CNN
F 4 "732-8666-1-ND" H 10025 2575 50  0000 C CNN "CatNo"
F 5 "DigiKey" H 9575 2725 50  0001 C CNN "Vendor"
	1    9575 2725
	1    0    0    -1  
$EndComp
$Comp
L my_tubes:Transformer_PT190.2 T3
U 1 1
P 1975 3050
F 0 "T3" H 1975 3475 50  0000 C CNN
F 1 "Transformer_PT190.2" H 1975 3384 50  0000 C CNN
F 2 "PT190_2:PT190_2" H 1975 2850 50  0001 C CNN
F 3 "~" H 1975 2850 50  0001 C CNN
	1    1975 3050
	1    0    0    -1  
$EndComp
Wire Wire Line
	2375 2850 2625 2850
Wire Wire Line
	2625 3450 2375 3450
Wire Wire Line
	2625 3150 2625 3450
$Comp
L power:Earth #PWR015
U 1 1
P 2525 3150
F 0 "#PWR015" H 2525 2900 50  0001 C CNN
F 1 "Earth" H 2525 3000 50  0001 C CNN
F 2 "" H 2525 3150 50  0001 C CNN
F 3 "~" H 2525 3150 50  0001 C CNN
	1    2525 3150
	1    0    0    -1  
$EndComp
Wire Wire Line
	2375 3050 2525 3050
Wire Wire Line
	2525 3050 2525 3150
Wire Wire Line
	2775 5450 3875 5450
Wire Wire Line
	2375 5550 4075 5550
Wire Wire Line
	3175 5250 2975 5250
Wire Wire Line
	2975 5250 2975 3650
Wire Wire Line
	2975 3650 2375 3650
Wire Wire Line
	3375 5250 3375 5350
Wire Wire Line
	3375 5350 2850 5350
Wire Wire Line
	2850 5350 2850 4050
Wire Wire Line
	2850 4050 2375 4050
Connection ~ 2375 5550
Wire Wire Line
	2375 4250 2500 4250
Wire Wire Line
	2500 4250 2500 5450
$Comp
L Device:R_US R14
U 1 1
P 3350 3975
F 0 "R14" H 3418 4066 50  0000 L CNN
F 1 "100" H 3418 3975 50  0000 L CNN
F 2 "Resistor_THT:R_Axial_DIN0414_L11.9mm_D4.5mm_P15.24mm_Horizontal" V 3390 3965 50  0001 C CNN
F 3 "~" H 3350 3975 50  0001 C CNN
F 4 "BC4517CT-ND" H 3418 3884 50  0000 L CNN "CatNo"
	1    3350 3975
	1    0    0    -1  
$EndComp
$Comp
L power:Earth #PWR030
U 1 1
P 3350 4200
F 0 "#PWR030" H 3350 3950 50  0001 C CNN
F 1 "Earth" H 3350 4050 50  0001 C CNN
F 2 "" H 3350 4200 50  0001 C CNN
F 3 "~" H 3350 4200 50  0001 C CNN
	1    3350 4200
	1    0    0    -1  
$EndComp
Wire Wire Line
	3350 4200 3350 4125
Wire Wire Line
	3350 3825 3350 3650
Wire Wire Line
	3350 3650 2975 3650
Connection ~ 2975 3650
$Comp
L Device:R_US R15
U 1 1
P 2200 1800
F 0 "R15" V 2100 1750 50  0000 L CNN
F 1 "100k" V 2350 1725 50  0000 L CNN
F 2 "Resistor_THT:R_Axial_DIN0414_L11.9mm_D4.5mm_P15.24mm_Horizontal" V 2240 1790 50  0001 C CNN
F 3 "~" H 2200 1800 50  0001 C CNN
F 4 "BC4520CT-ND" V 2450 1625 50  0000 L CNN "CatNo"
F 5 "DigiKey" H 2200 1800 50  0001 C CNN "Vendor"
	1    2200 1800
	0    1    1    0   
$EndComp
Wire Wire Line
	1525 2175 1875 2175
Wire Wire Line
	2975 1250 2975 1800
Wire Wire Line
	2975 1800 2950 1800
Connection ~ 2975 1250
Wire Wire Line
	2350 1800 2550 1800
Wire Wire Line
	2050 1800 1875 1800
Wire Wire Line
	1875 1800 1875 2175
Connection ~ 1875 2175
Wire Wire Line
	1875 2175 3225 2175
Wire Wire Line
	4750 3425 5175 3425
Connection ~ 4750 3425
$Comp
L Device:CP C4
U 1 1
P 9550 5425
F 0 "C4" V 9668 5471 50  0000 L CNN
F 1 "100uF" H 9675 5375 50  0000 L CNN
F 2 "Capacitor_THT:CP_Radial_D8.0mm_P3.50mm" H 9588 5275 50  0001 C CNN
F 3 "~" H 9550 5425 50  0001 C CNN
F 4 "732-8666-1-ND" H 10000 5275 50  0000 C CNN "CatNo"
F 5 "DigiKey" H 9550 5425 50  0001 C CNN "Vendor"
	1    9550 5425
	1    0    0    -1  
$EndComp
$Comp
L Mechanical:MountingHole_Pad H1
U 1 1
P 1175 7075
F 0 "H1" H 1275 7124 50  0000 L CNN
F 1 "MTG" H 1275 7050 50  0000 L CNN
F 2 "MountingHole:MountingHole_6.4mm_M6_Pad" H 1175 7075 50  0001 C CNN
F 3 "~" H 1175 7075 50  0001 C CNN
	1    1175 7075
	1    0    0    -1  
$EndComp
$Comp
L Mechanical:MountingHole_Pad H2
U 1 1
P 1550 7075
F 0 "H2" H 1650 7124 50  0000 L CNN
F 1 "MTG" H 1650 7050 50  0000 L CNN
F 2 "MountingHole:MountingHole_6.4mm_M6_Pad" H 1550 7075 50  0001 C CNN
F 3 "~" H 1550 7075 50  0001 C CNN
	1    1550 7075
	1    0    0    -1  
$EndComp
$Comp
L Mechanical:MountingHole_Pad H3
U 1 1
P 1950 7075
F 0 "H3" H 2050 7124 50  0000 L CNN
F 1 "MTG" H 2050 7050 50  0000 L CNN
F 2 "MountingHole:MountingHole_6.4mm_M6_Pad" H 1950 7075 50  0001 C CNN
F 3 "~" H 1950 7075 50  0001 C CNN
	1    1950 7075
	1    0    0    -1  
$EndComp
$Comp
L Mechanical:MountingHole_Pad H4
U 1 1
P 2325 7075
F 0 "H4" H 2425 7124 50  0000 L CNN
F 1 "MTG" H 2425 7050 50  0000 L CNN
F 2 "MountingHole:MountingHole_6.4mm_M6_Pad" H 2325 7075 50  0001 C CNN
F 3 "~" H 2325 7075 50  0001 C CNN
	1    2325 7075
	1    0    0    -1  
$EndComp
$Comp
L Mechanical:MountingHole_Pad H5
U 1 1
P 2700 7075
F 0 "H5" H 2800 7124 50  0000 L CNN
F 1 "MTG" H 2800 7050 50  0000 L CNN
F 2 "MountingHole:MountingHole_6.4mm_M6_Pad" H 2700 7075 50  0001 C CNN
F 3 "~" H 2700 7075 50  0001 C CNN
	1    2700 7075
	1    0    0    -1  
$EndComp
$Comp
L Mechanical:MountingHole_Pad H6
U 1 1
P 3075 7075
F 0 "H6" H 3175 7124 50  0000 L CNN
F 1 "MTG" H 3175 7050 50  0000 L CNN
F 2 "MountingHole:MountingHole_6.4mm_M6_Pad" H 3075 7075 50  0001 C CNN
F 3 "~" H 3075 7075 50  0001 C CNN
	1    3075 7075
	1    0    0    -1  
$EndComp
Wire Wire Line
	1175 7175 1175 7300
Wire Wire Line
	1175 7300 1550 7300
Wire Wire Line
	1550 7300 1550 7175
Wire Wire Line
	1550 7300 1950 7300
Wire Wire Line
	1950 7300 1950 7175
Connection ~ 1550 7300
Wire Wire Line
	1950 7300 2325 7300
Wire Wire Line
	2325 7300 2325 7175
Connection ~ 1950 7300
Wire Wire Line
	2325 7300 2700 7300
Wire Wire Line
	2700 7300 2700 7175
Connection ~ 2325 7300
Wire Wire Line
	2700 7300 3075 7300
Wire Wire Line
	3075 7300 3075 7175
Connection ~ 2700 7300
$Comp
L power:Earth_Protective #PWR0101
U 1 1
P 700 1975
F 0 "#PWR0101" H 950 1725 50  0001 C CNN
F 1 "Earth_Protective" H 1150 1825 50  0001 C CNN
F 2 "" H 700 1875 50  0001 C CNN
F 3 "~" H 700 1875 50  0001 C CNN
	1    700  1975
	1    0    0    -1  
$EndComp
Wire Wire Line
	700  1975 975  1975
Connection ~ 975  1975
$Comp
L power:Earth_Protective #PWR0102
U 1 1
P 1175 7300
F 0 "#PWR0102" H 1425 7050 50  0001 C CNN
F 1 "Earth_Protective" H 1625 7150 50  0001 C CNN
F 2 "" H 1175 7200 50  0001 C CNN
F 3 "~" H 1175 7200 50  0001 C CNN
	1    1175 7300
	1    0    0    -1  
$EndComp
Connection ~ 1175 7300
Wire Wire Line
	3525 3150 3525 2850
$Comp
L Connector_Generic:Conn_01x05 J1
U 1 1
P 1025 1450
F 0 "J1" H 943 1957 50  0000 C CNN
F 1 "Conn_01x05" H 943 1866 50  0000 C CNN
F 2 "GSP1_power_entry:GSP1.8101.1" H 1025 1450 50  0001 C CNN
F 3 "~" H 1025 1450 50  0001 C CNN
F 4 "486-1007-ND" H 943 1775 50  0000 C CNN "CatNo"
F 5 "DigiKey" H 1025 1450 50  0001 C CNN "Vendor"
	1    1025 1450
	-1   0    0    -1  
$EndComp
Wire Wire Line
	2375 4450 2375 5550
Wire Wire Line
	1225 1550 1225 1650
Wire Wire Line
	1225 1650 1350 1650
Wire Wire Line
	1350 1350 1350 1650
Connection ~ 1225 1650
Connection ~ 1350 1650
Wire Wire Line
	1350 1650 1350 1975
Wire Wire Line
	5625 4675 5775 4675
Wire Wire Line
	5775 4675 5775 4775
Connection ~ 5775 4675
$Comp
L power:Earth #PWR0103
U 1 1
P 5775 4775
F 0 "#PWR0103" H 5775 4525 50  0001 C CNN
F 1 "Earth" H 5775 4625 50  0001 C CNN
F 2 "" H 5775 4775 50  0001 C CNN
F 3 "~" H 5775 4775 50  0001 C CNN
	1    5775 4775
	1    0    0    -1  
$EndComp
$Comp
L my_tubes:SW_SPST_GND SW1
U 1 1
P 2225 1250
F 0 "SW1" H 2225 1575 50  0000 C CNN
F 1 "SW_SPST_GND" H 2225 1484 50  0000 C CNN
F 2 "Switch_8GA:8GA1016-Z" H 2225 1250 50  0001 C CNN
F 3 "~" H 2225 1250 50  0001 C CNN
F 4 "563-1727-ND" H 2225 1393 50  0000 C CNN "CatNo"
F 5 "DigiKey" H 2225 1250 50  0001 C CNN "Vendor"
	1    2225 1250
	1    0    0    -1  
$EndComp
Wire Wire Line
	2275 1400 2175 1400
Connection ~ 2175 1400
$Comp
L power:Earth_Protective #PWR0104
U 1 1
P 1950 1400
F 0 "#PWR0104" H 2200 1150 50  0001 C CNN
F 1 "Earth_Protective" H 2400 1250 50  0001 C CNN
F 2 "" H 1950 1300 50  0001 C CNN
F 3 "~" H 1950 1300 50  0001 C CNN
	1    1950 1400
	1    0    0    -1  
$EndComp
Wire Wire Line
	1950 1400 2175 1400
Text Notes 3200 6625 0    100  ~ 0
EDIT:  1/28/21  Fixed part# on 1.5K resistors
$EndSCHEMATC
